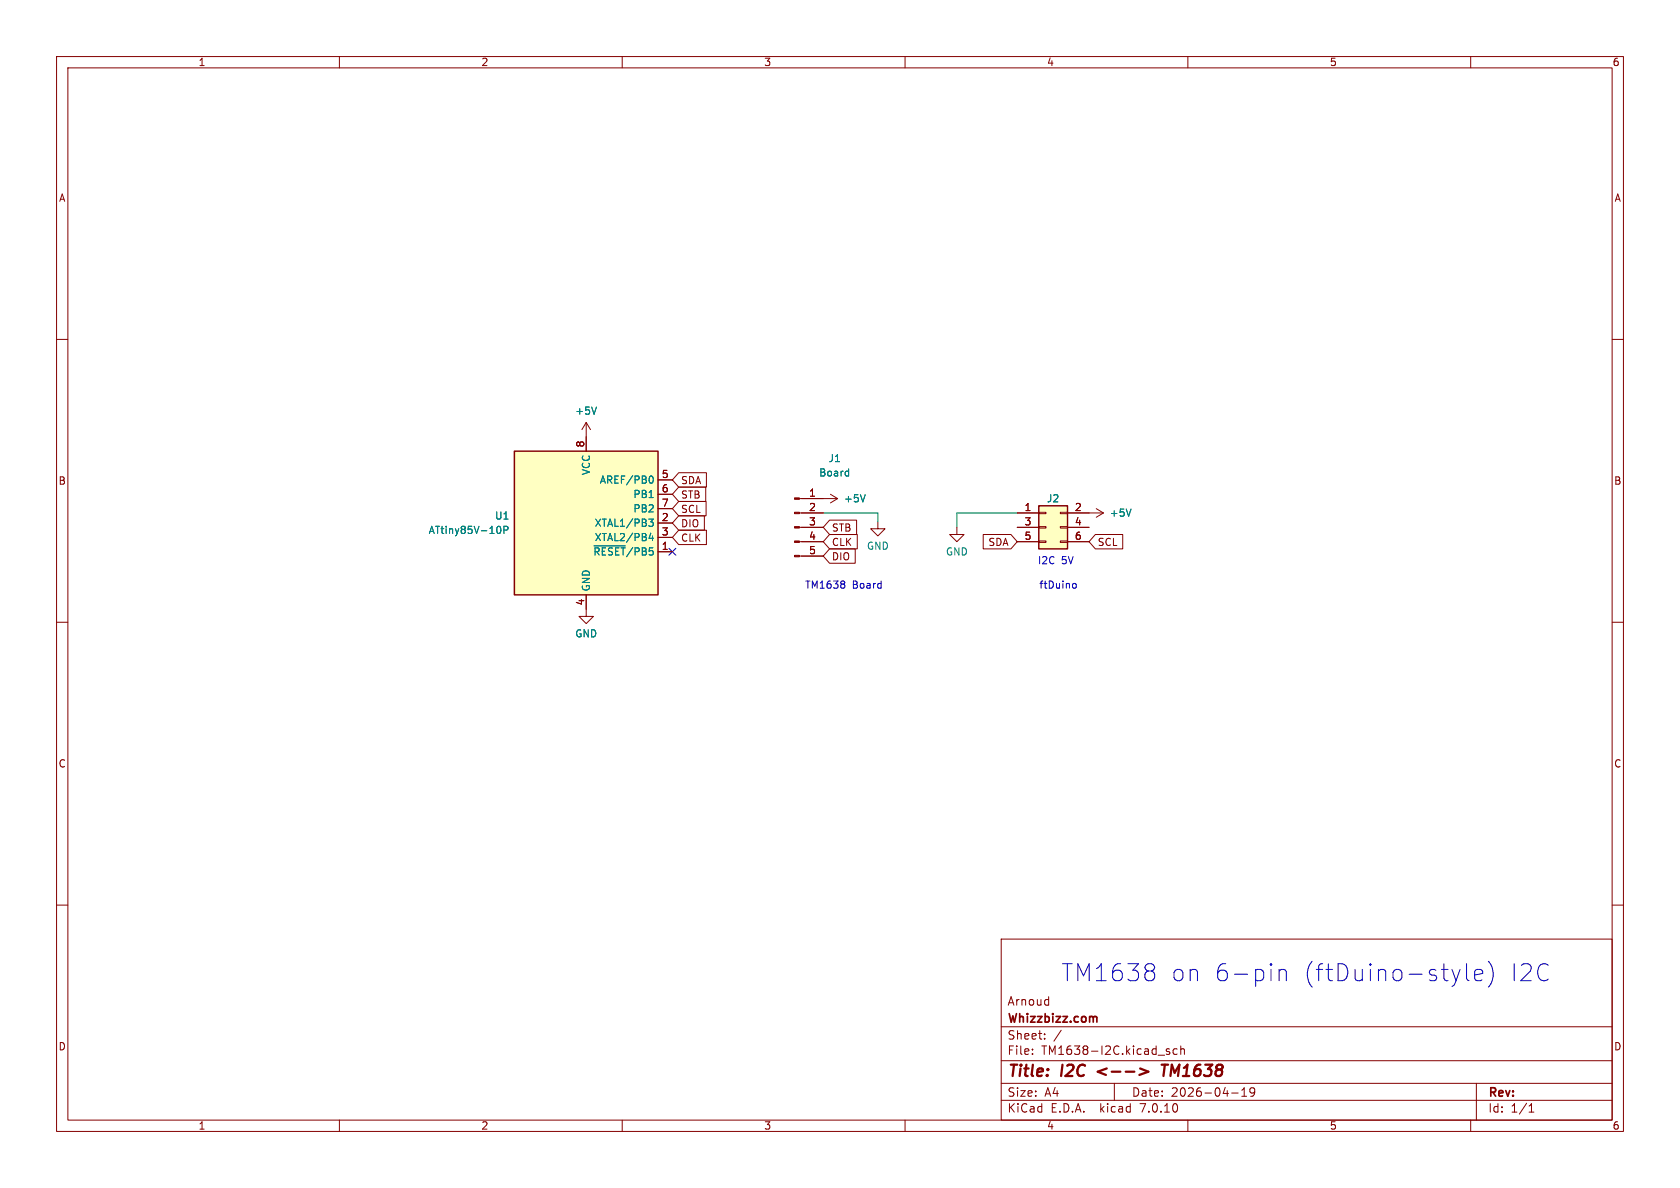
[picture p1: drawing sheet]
<svg xmlns="http://www.w3.org/2000/svg" width="297mm" height="210mm" viewBox="0 0 297 210" stroke-linecap="round" stroke-linejoin="round" font-family="sans-serif">
<g fill="none" stroke="#840000" stroke-width=".18">
<path d="M10 10h277v190h-277zM12 12h273v186h-273zM60 10v2M110 10v2M160 10v2M210 10v2M260 10v2M10 60h2M285 60h2M103.6 74.7l-.7 1.2M103.6 74.7v5.1M103.6 74.7l.8 1.2"/>
<path d="M116.3 97.5h2.6M116.3 92.5h2.6M116.3 95h2.6M116.3 84.8h2.6M116.3 87.4h2.6M116.3 89.9h2.6M120 83.6h4.9v2.5h-4.9l-1.1-1.3zM120 88.6h4.8v2.6h-4.8l-1.1-1.3zM120 86.1h4.8v2.5h-4.8l-1.1-1.2zM120 91.2h4.5v2.5h-4.5l-1.1-1.2zM120 93.7h4.9v2.6h-4.9l-1.1-1.3zM141.3 90.7h4.2"/>
<path d="M141.3 93.2h4.2M141.3 95.8h4.2M141.3 98.3h4.2M141.3 88.1h6.8M146.7 97h4.5v2.6h-4.5l-1.2-1.3zM146.7 94.5h4.9v2.5h-4.9l-1.2-1.2zM146.7 91.9h4.7v2.6h-4.7l-1.2-1.3zM146.8 87.4l1.3 .7M148.1 88.1l-1.3 .8M155.2 92.2v1.3h1.3l-1.3 1.2-1.3-1.2h1.3M169.2 93.2v1.3h1.2l-1.2 1.3-1.3-1.3h1.3M173.8 94.5h4.9l1.1 1.3-1.1 1.2h-4.9z"/>
<path d="M179.8 90.7h3.8M179.8 93.2h3.8M179.8 95.8h3.8M183.6 95.6h1.3v.3h-1.3zM183.6 93.1h1.3v.2h-1.3zM183.6 90.6h1.3v.2h-1.3zM187.5 95.6h1.2v.3h-1.2zM187.5 93.1h1.2v.2h-1.2zM187.5 90.6h1.2v.2h-1.2zM188.7 90.7h6.4M188.7 93.2h3.8M188.7 95.8h3.8"/>
<path d="M193.6 94.5h4.9v2.5h-4.9l-1.1-1.2zM193.8 89.9l1.3 .8M195.1 90.7l-1.3 .7M10 110h2M103.6 105.2v3.8h1.3l-1.3 1.2-1.2-1.2h1.2M285 110h2M10 160h2M285 160h2M177 166h108v32h-108zM185.2 176.7l.2 .1M185.4 176.2v1.5M185.4 177.6l-.2 .1"/>
<path d="M60 198v2M110 198v2M160 198v2M177 194.5h108M177 191.5h108M177 187.5h108M177 181.5h108M182.5 186.3v.1M182.5 185.5v.1M184.7 183.6v.1M184.7 182.8v.1M187.6 182.1l-1.3 2"/>
<path d="M197 191.5v3M206.7 185.5l-.3-.1-.2 .2v.2l.5 .2v.3h-.5M208.1 185.5l-.4-.1-.3 .3v.4l.1 .2h.6M208.7 185.5l.3-.1 .3 .1 .1 .9M208.7 184.9v1.5M210 198v2M217.7 193.2h1.2M219.5 193.8h.9M219.5 192.7l.5-.4v1.5M221.8 192.9l-.3 .3h-.3l-.2-.3 .1-.5 .4-.1 .2 .1a.99 .99 0 0 1-.3 1.4h-.3M260 198v2M261 191.5v6.5"/>
<path d="M270.3 196.6h.9M270.3 195.5l.4-.4v1.5"/>
</g>
<path d="M195.7 188.9l-1.6 .5 1.4 .6M196.5 189.4h1.6M199 189.4h1.5M201.6 188.9l1.4 .5-1.6 .6M205.4 188.2h1.1M205.9 188.2l-.2 2" fill="none" stroke="#840000" stroke-width=".4"/>
<path d="M193.3 179.8h.5l.1 .9" fill="none" stroke="#840000" stroke-width=".3"/>
<g fill="none" stroke="#008484" stroke-width=".18">
<path d="M105.4 72l-.4 1.2M88 93.1l.1-.1a.68 .68 0 0 1 .5 .7 .68 .68 0 0 1-.5 .6l-.1-.1M89.1 93.7l.6-.1 .1-.1v-.3l-.7-.2v1.3M105 96.5h5.5M114.7 91.8h.8l-.4 .4 .3 .2v.5l-.2 .1h-.4M114.9 84.2l.2-.1a.68 .68 0 0 1 .4 .7 .68 .68 0 0 1-.4 .6h-.2M115.1 94.2l-.3 1h.7M115.4 94.7v.9M149.9 83.3l.1 .1M150 82.9v1.2M150 84.1h-.1M153 87.4l-.5 1.3"/>
<path d="M199.9 90l-.4 1.3"/>
</g>
<g fill="#ffffc2" stroke="#ffffc2" stroke-width=".18">
<path d="M183.6 89.4h5.1v7.6h-5.1z"/>
<path d="M90.9 79.8h25.4v25.4h-25.4z"/>
</g>
<path d="M90.9 79.8h25.4v25.4h-25.4zM183.6 89.4h5.1v7.6h-5.1z" fill="none" stroke="#840000" stroke-width=".25"/>
<g fill="#840000" stroke="#840000" stroke-width=".18">
<path d="M140.5 98.2h.8v.2h-.8z"/>
<path d="M140.5 95.6h.8v.3h-.8z"/>
<path d="M140.5 93.1h.8v.2h-.8z"/>
<path d="M140.5 90.6h.8v.2h-.8z"/>
<path d="M140.5 88h.8v.3h-.8z"/>
</g>
<g fill="none" stroke="#0000c2" stroke-width=".18">
<path d="M149.2 102.8l.2 .2-.2 .2M149.2 103.3l.2 .2-.2 .4M189.7 103.2l.3-.1 .3 .3-.1 .5h-.5M204 170.7l.1 .2-.1 .5M204 171.9l.1 .3v.6l-.1 .3M224.7 170.4l.1 .1-.1 .2M226.1 171.4v2M226.1 171.7a.75 .75 0 0 1 1.3 .1v1.6M256.7 171.4l.7 2M257.4 173.4l-.4 .8M258.1 171.4l-.7 2M259.3 170.4v2.5l.1 .3 .3 .2"/>
<path d="M260.7 172.4l1.4-.3-.1-.6-.3-.1h-.6l-.3 .1-.1 .3v1.1l.1 .3 .3 .2h.6l.3-.2M263.1 169.9a3.4 3.4 0 0 1 0 4.6"/>
</g>
<path d="M145.5 90.7h9.7v1.5M179.8 90.7h-10.6v2.5" fill="none" stroke="#008400" stroke-width=".18"/>
<path d="M118.3 96.9l1.2 1.2M119.5 96.9l-1.2 1.2" fill="none" stroke="#000084" stroke-width=".18"/>
<g font-size="4.2" fill="#0000c2">
<text x="187.5" y="173.7">TM1638</text>
<text x="206.7" y="173.7">on</text>
<text x="214.3" y="173.7">6-pin</text>
<text x="229.9" y="173.7">(ftDuino-style)</text>
<text x="266.3" y="173.7">I2C</text>
</g>
<g font-size="2.8" fill="#840000">
<text x="178" y="190.9">Title:</text>
<text x="187.7" y="190.9">I2C</text>
<text x="207.1" y="190.9">TM1638</text>
</g>
<g font-size="2.1" fill="#840000">
<text x="178" y="178">Arnoud</text>
<text x="178" y="184">Sheet:</text>
<text x="178" y="181.2">Whizzbizz.com</text>
<text x="178" y="186.7">File:</text>
<text x="184.1" y="186.7">TM1638-I2C.kicad_sch</text>
<text x="178" y="196.9">KiCad</text>
<text x="178" y="194.1">Size:</text>
<text x="184.7" y="194.1">A4</text>
<text x="185.7" y="196.9">E.D.A.</text>
<text x="194.6" y="196.9">kicad</text>
<text x="200" y="194.1">Date:</text>
<text x="201.8" y="196.9">7.0.10</text>
<text x="207" y="194.1">2026-04-19</text>
<text x="263" y="194.3">Rev:</text>
<text x="263" y="196.9">Id:</text>
<text x="267.1" y="196.9">1/1</text>
</g>
<g font-size="1.8" fill="#840000">
<text x="35" y="11.9">1</text>
<text x="85" y="11.9">2</text>
<text x="135" y="11.9">3</text>
<text x="185" y="11.9">4</text>
<text x="235" y="11.9">5</text>
<text x="285" y="11.9">6</text>
<text x="10.3" y="35.9">A</text>
<text x="285.3" y="35.9">A</text>
<text x="103.4" y="79.2" transform="rotate(-90 103.4 79.2)">8</text>
<text x="10.3" y="85.9">B</text>
<text x="116.9" y="84.6">5</text>
<text x="116.9" y="87.1">6</text>
<text x="116.9" y="89.7">7</text>
<text x="120.3" y="85.8">SDA</text>
<text x="120.3" y="88.3">STB</text>
<text x="142.9" y="87.9">1</text>
<text x="285.3" y="85.9">B</text>
<text x="116.9" y="92.2">2</text>
<text x="116.9" y="94.7">3</text>
<text x="120.3" y="90.9">SCL</text>
<text x="120.3" y="93.4">DIO</text>
<text x="120.3" y="96">CLK</text>
<text x="142.9" y="90.4">2</text>
<text x="142.9" y="93">3</text>
<text x="142.9" y="95.5">4</text>
<text x="147" y="94.2">STB</text>
<text x="181" y="90.4">1</text>
<text x="181" y="93">3</text>
<text x="181" y="95.5">5</text>
<text x="189.9" y="90.4">2</text>
<text x="189.9" y="93">4</text>
<text x="189.9" y="95.5">6</text>
<text x="116.9" y="97.3">1</text>
<text x="142.9" y="98">5</text>
<text x="147" y="99.3">DIO</text>
<text x="147" y="96.7">CLK</text>
<text x="174.6" y="96.7">SDA</text>
<text x="194" y="96.7">SCL</text>
<text x="103.4" y="107.1" transform="rotate(-90 103.4 107.1)">4</text>
<text x="10.3" y="135.9">C</text>
<text x="285.3" y="135.9">C</text>
<text x="10.3" y="185.9">D</text>
<text x="285.3" y="185.9">D</text>
<text x="35" y="199.9">1</text>
<text x="85" y="199.9">2</text>
<text x="135" y="199.9">3</text>
<text x="185" y="199.9">4</text>
<text x="235" y="199.9">5</text>
<text x="285" y="199.9">6</text>
</g>
<g font-size="1.8" fill="#008484">
<text x="101.6" y="73.5">+5V</text>
<text x="146.4" y="81.9">J1</text>
<text x="104.5" y="84.1" transform="rotate(-90 104.5 84.1)">VCC</text>
<text x="105.9" y="85.7">AREF/PB0</text>
<text x="111.9" y="88.2">PB1</text>
<text x="144.7" y="84.4">Board</text>
<text x="149.1" y="89">+5V</text>
<text x="185" y="89">J2</text>
<text x="75.7" y="94.6">ATtiny85V-10P</text>
<text x="87.4" y="92">U1</text>
<text x="105" y="93.3">XTAL1/PB3</text>
<text x="105" y="95.9">XTAL2/PB4</text>
<text x="111.9" y="90.8">PB2</text>
<text x="196.1" y="91.5">+5V</text>
<text x="104.8" y="98.4">~{RESET}/PB5</text>
<text x="153.2" y="97.4">GND</text>
<text x="167.1" y="98.4">GND</text>
<text x="104.5" y="104.6" transform="rotate(-90 104.5 104.6)">GND</text>
<text x="101.6" y="112.9">GND</text>
</g>
<g font-size="1.8" fill="#0000c2">
<text x="183.4" y="99.8">I2C</text>
<text x="187.6" y="99.8">5V</text>
<text x="142.2" y="104.1">TM1638</text>
<text x="150.7" y="104.1">Board</text>
<text x="183.6" y="104.1">ftDuino</text>
</g>
</svg>
